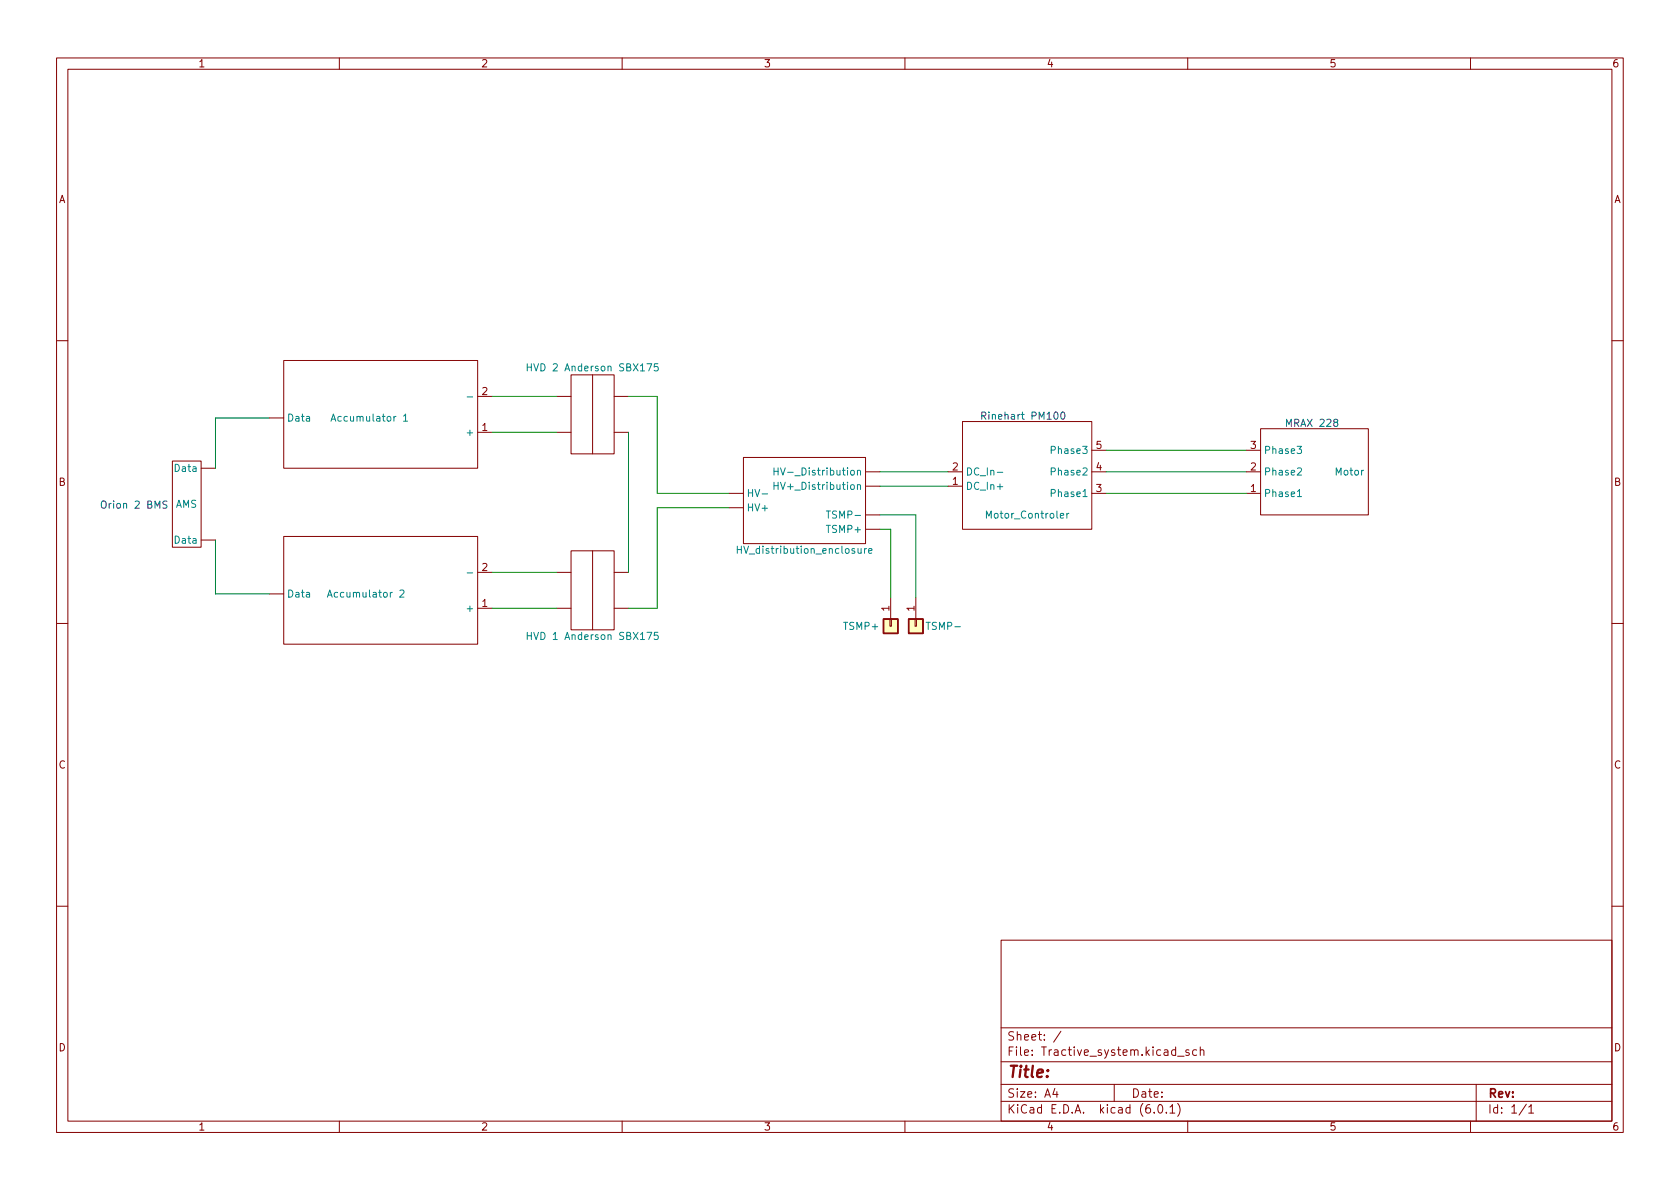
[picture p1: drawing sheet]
(kicad_sch (version 20211123) (generator eeschema)

 (paper "A4")

 (lib_symbols
  (symbol "AERO_Symbols:AMS_Orion" (in_bom yes) (on_board yes)
   (property "Reference" "U" (id 0) (at 0 0 0) (effects (font (size 1.27 1.27))))
   (property "Value" "AMS_Orion" (id 1) (at 0 0 0) (effects (font (size 1.27 1.27))))
   (property "Footprint" "" (id 2) (at 0 0 0) (effects (font (size 1.27 1.27)) hide))
   (property "Datasheet" "" (id 3) (at 0 0 0) (effects (font (size 1.27 1.27)) hide))
   (symbol "AMS_Orion_0_1"
    (rectangle (start -7.62 2.54) (end 7.62 -2.54) (stroke (width 0.1524) (type default) (color 0 0 0 0)) (fill (type none))))
   (symbol "AMS_Orion_1_1"
    (pin input line (at -6.35 -5.08 90) (length 2.54) (name "Data" (effects (font (size 1.27 1.27)))) (number "" (effects (font (size 1.27 1.27)))))
    (pin input line (at 6.35 -5.08 90) (length 2.54) (name "Data" (effects (font (size 1.27 1.27)))) (number "" (effects (font (size 1.27 1.27)))))))
  (symbol "AERO_Symbols:Accumulator" (in_bom yes) (on_board yes)
   (property "Reference" "U" (id 0) (at 0 0 0) (effects (font (size 1.27 1.27))))
   (property "Value" "Accumulator" (id 1) (at 0 0 0) (effects (font (size 1.27 1.27))))
   (property "Footprint" "" (id 2) (at 0 0 0) (effects (font (size 1.27 1.27)) hide))
   (property "Datasheet" "" (id 3) (at 0 0 0) (effects (font (size 1.27 1.27)) hide))
   (symbol "Accumulator_0_1"
    (rectangle (start -17.78 8.89) (end 16.51 -10.16) (stroke (width 0.1524) (type default) (color 0 0 0 0)) (fill (type none))))
   (symbol "Accumulator_1_1"
    (pin output line (at 19.05 0 180) (length 2.54) (name "Data" (effects (font (size 1.27 1.27)))) (number "" (effects (font (size 1.27 1.27)))))
    (pin power_out line (at -20.32 2.54 0) (length 2.54) (name "+" (effects (font (size 1.27 1.27)))) (number "1" (effects (font (size 1.27 1.27)))))
    (pin power_out line (at -20.32 -3.81 0) (length 2.54) (name "-" (effects (font (size 1.27 1.27)))) (number "2" (effects (font (size 1.27 1.27)))))))
  (symbol "AERO_Symbols:HVD" (in_bom yes) (on_board yes)
   (property "Reference" "U" (id 0) (at 0 0 0) (effects (font (size 1.27 1.27))))
   (property "Value" "HVD" (id 1) (at 0 0 0) (effects (font (size 1.27 1.27))))
   (property "Footprint" "" (id 2) (at 0 0 0) (effects (font (size 1.27 1.27)) hide))
   (property "Datasheet" "" (id 3) (at 0 0 0) (effects (font (size 1.27 1.27)) hide))
   (symbol "HVD_0_1"
    (polyline (pts (xy 0 7.62) (xy 0 -6.35)) (stroke (width 0.1524) (type default) (color 0 0 0 0)) (fill (type none)))
    (rectangle (start 3.81 -6.35) (end -3.81 7.62) (stroke (width 0.1524) (type default) (color 0 0 0 0)) (fill (type none))))
   (symbol "HVD_1_1"
    (pin input line (at -6.35 -2.54 0) (length 2.54) (name "" (effects (font (size 1.27 1.27)))) (number "" (effects (font (size 1.27 1.27)))))
    (pin input line (at -6.35 3.81 0) (length 2.54) (name "" (effects (font (size 1.27 1.27)))) (number "" (effects (font (size 1.27 1.27)))))
    (pin input line (at 6.35 -2.54 180) (length 2.54) (name "" (effects (font (size 1.27 1.27)))) (number "" (effects (font (size 1.27 1.27)))))
    (pin input line (at 6.35 3.81 180) (length 2.54) (name "" (effects (font (size 1.27 1.27)))) (number "" (effects (font (size 1.27 1.27)))))))
  (symbol "AERO_Symbols:HV_distribution" (in_bom yes) (on_board yes)
   (property "Reference" "U?" (id 0) (at -0.635 11.5357 0) (effects (font (size 1.27 1.27)) hide))
   (property "Value" "HV_distribution_enclosure" (id 1) (at -0.635 8.7606 0) (effects (font (size 1.27 1.27))))
   (property "Footprint" "" (id 2) (at 0 0 0) (effects (font (size 1.27 1.27)) hide))
   (property "Datasheet" "" (id 3) (at 0 0 0) (effects (font (size 1.27 1.27)) hide))
   (symbol "HV_distribution_0_1"
    (rectangle (start -11.43 7.62) (end 10.16 -7.62) (stroke (width 0.1524) (type default) (color 0 0 0 0)) (fill (type none))))
   (symbol "HV_distribution_1_1"
    (pin power_in line (at 12.7 1.27 180) (length 2.54) (name "HV+" (effects (font (size 1.27 1.27)))) (number "" (effects (font (size 1.27 1.27)))))
    (pin power_out line (at -13.97 -2.54 0) (length 2.54) (name "HV+_Distribution" (effects (font (size 1.27 1.27)))) (number "" (effects (font (size 1.27 1.27)))))
    (pin power_in line (at 12.7 -1.27 180) (length 2.54) (name "HV-" (effects (font (size 1.27 1.27)))) (number "" (effects (font (size 1.27 1.27)))))
    (pin power_out line (at -13.97 -5.08 0) (length 2.54) (name "HV-_Distribution" (effects (font (size 1.27 1.27)))) (number "" (effects (font (size 1.27 1.27)))))
    (pin power_out line (at -13.97 5.08 0) (length 2.54) (name "TSMP+" (effects (font (size 1.27 1.27)))) (number "" (effects (font (size 1.27 1.27)))))
    (pin power_out line (at -13.97 2.54 0) (length 2.54) (name "TSMP-" (effects (font (size 1.27 1.27)))) (number "" (effects (font (size 1.27 1.27)))))))
  (symbol "AERO_Symbols:MRAX_228" (in_bom yes) (on_board yes)
   (property "Reference" "U" (id 0) (at 0 0 0) (effects (font (size 1.27 1.27))))
   (property "Value" "MRAX_228" (id 1) (at 0 0 0) (effects (font (size 1.27 1.27))))
   (property "Footprint" "" (id 2) (at 0 0 0) (effects (font (size 1.27 1.27)) hide))
   (property "Datasheet" "" (id 3) (at 0 0 0) (effects (font (size 1.27 1.27)) hide))
   (symbol "MRAX_228_0_1"
    (rectangle (start -8.89 7.62) (end 10.16 -7.62) (stroke (width 0.1524) (type default) (color 0 0 0 0)) (fill (type none))))
   (symbol "MRAX_228_1_1"
    (pin power_in line (at 12.7 3.81 180) (length 2.54) (name "Phase1" (effects (font (size 1.27 1.27)))) (number "1" (effects (font (size 1.27 1.27)))))
    (pin power_in line (at 12.7 0 180) (length 2.54) (name "Phase2" (effects (font (size 1.27 1.27)))) (number "2" (effects (font (size 1.27 1.27)))))
    (pin power_in line (at 12.7 -3.81 180) (length 2.54) (name "Phase3" (effects (font (size 1.27 1.27)))) (number "3" (effects (font (size 1.27 1.27)))))))
  (symbol "AERO_Symbols:Motor_Controler" (in_bom yes) (on_board yes)
   (property "Reference" "U2" (id 0) (at 0 12.8057 0) (effects (font (size 1.27 1.27)) hide))
   (property "Value" "Motor_Controler" (id 1) (at 0 7.62 0) (effects (font (size 1.27 1.27))))
   (property "Footprint" "" (id 2) (at 0 0 0) (effects (font (size 1.27 1.27)) hide))
   (property "Datasheet" "" (id 3) (at 0 0 0) (effects (font (size 1.27 1.27)) hide))
   (symbol "Motor_Controler_0_1"
    (rectangle (start -11.43 8.89) (end 11.43 -10.16) (stroke (width 0.1524) (type default) (color 0 0 0 0)) (fill (type none))))
   (symbol "Motor_Controler_1_1"
    (pin power_in line (at 13.97 1.27 180) (length 2.54) (name "DC_In+" (effects (font (size 1.27 1.27)))) (number "1" (effects (font (size 1.27 1.27)))))
    (pin power_in line (at 13.97 -1.27 180) (length 2.54) (name "DC_In-" (effects (font (size 1.27 1.27)))) (number "2" (effects (font (size 1.27 1.27)))))
    (pin power_out line (at -13.97 2.54 0) (length 2.54) (name "Phase1" (effects (font (size 1.27 1.27)))) (number "3" (effects (font (size 1.27 1.27)))))
    (pin power_out line (at -13.97 -1.27 0) (length 2.54) (name "Phase2" (effects (font (size 1.27 1.27)))) (number "4" (effects (font (size 1.27 1.27)))))
    (pin power_out line (at -13.97 -5.08 0) (length 2.54) (name "Phase3" (effects (font (size 1.27 1.27)))) (number "5" (effects (font (size 1.27 1.27)))))))
  (symbol "Accumulator_1" (in_bom yes) (on_board yes)
   (property "Reference" "U" (id 0) (at 0 0 0) (effects (font (size 1.27 1.27))))
   (property "Value" "Accumulator_1" (id 1) (at 0 0 0) (effects (font (size 1.27 1.27))))
   (property "Footprint" "" (id 2) (at 0 0 0) (effects (font (size 1.27 1.27)) hide))
   (property "Datasheet" "" (id 3) (at 0 0 0) (effects (font (size 1.27 1.27)) hide))
   (symbol "Accumulator_1_0_1"
    (rectangle (start -17.78 8.89) (end 16.51 -10.16) (stroke (width 0.1524) (type default) (color 0 0 0 0)) (fill (type none))))
   (symbol "Accumulator_1_1_1"
    (pin output line (at 19.05 0 180) (length 2.54) (name "Data" (effects (font (size 1.27 1.27)))) (number "" (effects (font (size 1.27 1.27)))))
    (pin power_out line (at -20.32 2.54 0) (length 2.54) (name "+" (effects (font (size 1.27 1.27)))) (number "1" (effects (font (size 1.27 1.27)))))
    (pin power_out line (at -20.32 -3.81 0) (length 2.54) (name "-" (effects (font (size 1.27 1.27)))) (number "2" (effects (font (size 1.27 1.27)))))))
  (symbol "Connector_Generic:Conn_01x01" (pin_names (offset 1.016) hide) (in_bom yes) (on_board yes)
   (property "Reference" "J" (id 0) (at 0 2.54 0) (effects (font (size 1.27 1.27))))
   (property "Value" "Conn_01x01" (id 1) (at 0 -2.54 0) (effects (font (size 1.27 1.27))))
   (property "Footprint" "" (id 2) (at 0 0 0) (effects (font (size 1.27 1.27)) hide))
   (property "Datasheet" "~" (id 3) (at 0 0 0) (effects (font (size 1.27 1.27)) hide))
   (symbol "Conn_01x01_1_1"
    (rectangle (start -1.27 0.127) (end 0 -0.127) (stroke (width 0.1524) (type default) (color 0 0 0 0)) (fill (type none)))
    (rectangle (start -1.27 1.27) (end 1.27 -1.27) (stroke (width 0.254) (type default) (color 0 0 0 0)) (fill (type background)))
    (pin passive line (at -5.08 0 0) (length 3.81) (name "Pin_1" (effects (font (size 1.27 1.27)))) (number "1" (effects (font (size 1.27 1.27))))))))


 (wire (pts (xy 220.345 79.375) (xy 195.58 79.375)) (stroke (width 0) (type default) (color 0 0 0 0)))
 (wire (pts (xy 157.48 93.345) (xy 157.48 105.41)) (stroke (width 0) (type default) (color 0 0 0 0)))
 (wire (pts (xy 161.925 90.805) (xy 161.925 105.41)) (stroke (width 0) (type default) (color 0 0 0 0)))
 (wire (pts (xy 98.425 76.2) (xy 86.995 76.2)) (stroke (width 0) (type default) (color 0 0 0 0)))
 (wire (pts (xy 116.205 86.995) (xy 116.205 69.85)) (stroke (width 0) (type default) (color 0 0 0 0)))
 (wire (pts (xy 38.1 73.66) (xy 38.1 82.55)) (stroke (width 0) (type default) (color 0 0 0 0)))
 (wire (pts (xy 155.575 93.345) (xy 157.48 93.345)) (stroke (width 0) (type default) (color 0 0 0 0)))
 (wire (pts (xy 47.625 104.775) (xy 38.1 104.775)) (stroke (width 0) (type default) (color 0 0 0 0)))
 (wire (pts (xy 111.125 107.315) (xy 116.205 107.315)) (stroke (width 0) (type default) (color 0 0 0 0)))
 (wire (pts (xy 167.64 85.725) (xy 155.575 85.725)) (stroke (width 0) (type default) (color 0 0 0 0)))
 (wire (pts (xy 38.1 104.775) (xy 38.1 95.25)) (stroke (width 0) (type default) (color 0 0 0 0)))
 (wire (pts (xy 116.205 107.315) (xy 116.205 89.535)) (stroke (width 0) (type default) (color 0 0 0 0)))
 (wire (pts (xy 116.205 86.995) (xy 128.905 86.995)) (stroke (width 0) (type default) (color 0 0 0 0)))
 (wire (pts (xy 111.125 100.965) (xy 111.125 76.2)) (stroke (width 0) (type default) (color 0 0 0 0)))
 (wire (pts (xy 98.425 69.85) (xy 86.995 69.85)) (stroke (width 0) (type default) (color 0 0 0 0)))
 (wire (pts (xy 128.905 89.535) (xy 116.205 89.535)) (stroke (width 0) (type default) (color 0 0 0 0)))
 (wire (pts (xy 47.625 73.66) (xy 38.1 73.66)) (stroke (width 0) (type default) (color 0 0 0 0)))
 (wire (pts (xy 98.425 107.315) (xy 86.995 107.315)) (stroke (width 0) (type default) (color 0 0 0 0)))
 (wire (pts (xy 155.575 90.805) (xy 161.925 90.805)) (stroke (width 0) (type default) (color 0 0 0 0)))
 (wire (pts (xy 220.345 83.185) (xy 195.58 83.185)) (stroke (width 0) (type default) (color 0 0 0 0)))
 (wire (pts (xy 220.345 86.995) (xy 195.58 86.995)) (stroke (width 0) (type default) (color 0 0 0 0)))
 (wire (pts (xy 155.575 83.185) (xy 167.64 83.185)) (stroke (width 0) (type default) (color 0 0 0 0)))
 (wire (pts (xy 98.425 100.965) (xy 86.995 100.965)) (stroke (width 0) (type default) (color 0 0 0 0)))
 (wire (pts (xy 116.205 69.85) (xy 111.125 69.85)) (stroke (width 0) (type default) (color 0 0 0 0)))

 (text "Rinehart PM100\n" (at 188.595 74.295 180) (effects (font (size 1.27 1.27)) (justify right bottom)))
 (text "MRAX 228\n" (at 236.855 75.565 180) (effects (font (size 1.27 1.27)) (justify right bottom)))
 (text "Orion 2 BMS\n\n" (at 29.845 92.075 180) (effects (font (size 1.27 1.27)) (justify right bottom)))

 (symbol (lib_id "AERO_Symbols:Motor_Controler") (at 181.61 84.455 180) (unit 1) (in_bom yes) (on_board yes)
  (property "Reference" "U2" (id 0) (at 181.61 97.2607 0) (effects (font (size 1.27 1.27)) hide))
<<<<<<< Updated upstream
  (property "Value" "Motor_Controler" (id 1) (at 181.61 90.805 0))
=======
  (property "Value" "Motor_Controler" (id 1) (at 181.61 92.075 0))
>>>>>>> Stashed changes
  (property "Footprint" "" (id 2) (at 181.61 84.455 0) (effects (font (size 1.27 1.27)) hide))
  (property "Datasheet" "" (id 3) (at 181.61 84.455 0) (effects (font (size 1.27 1.27)) hide)) (pin "1") (pin "2") (pin "3") (pin "4") (pin "5"))

 (symbol (lib_id "AERO_Symbols:HVD") (at 104.775 72.39 180) (unit 1) (in_bom yes) (on_board yes)
  (property "Reference" "U?" (id 0) (at 104.775 83.9257 0) (effects (font (size 1.27 1.27)) hide))
  (property "Value" "HVD 2 Anderson SBX175" (id 1) (at 104.775 64.77 0))
  (property "Footprint" "" (id 2) (at 104.775 72.39 0) (effects (font (size 1.27 1.27)) hide))
  (property "Datasheet" "" (id 3) (at 104.775 72.39 0) (effects (font (size 1.27 1.27)) hide))
<<<<<<< Updated upstream
  (pin "")
  (pin "")
  (pin "")
=======
  (pin "")
  (pin "")
  (pin "")
>>>>>>> Stashed changes
  (pin ""))

 (symbol (lib_id "AERO_Symbols:Accumulator") (at 66.675 73.66 180) (unit 1) (in_bom yes) (on_board yes)
  (property "Reference" "U4" (id 0) (at 67.945 74.93 0) (effects (font (size 1.27 1.27)) (justify left) hide))
  (property "Value" "Accumulator 1" (id 1) (at 72.39 73.66 0) (effects (font (size 1.27 1.27)) (justify left)))
  (property "Footprint" "" (id 2) (at 66.675 73.66 0) (effects (font (size 1.27 1.27)) hide))
  (property "Datasheet" "" (id 3) (at 66.675 73.66 0) (effects (font (size 1.27 1.27)) hide))
  (pin "") (pin "1") (pin "2"))

 (symbol (lib_id "Connector_Generic:Conn_01x01") (at 161.925 110.49 270) (unit 1) (in_bom yes) (on_board yes)
  (property "Reference" "J?" (id 0) (at 159.893 111.3985 90) (effects (font (size 1.27 1.27)) (justify right) hide))
  (property "Value" "TSMP-" (id 1) (at 170.18 110.49 90) (effects (font (size 1.27 1.27)) (justify right)))
  (property "Footprint" "" (id 2) (at 161.925 110.49 0) (effects (font (size 1.27 1.27)) hide))
  (property "Datasheet" "~" (id 3) (at 161.925 110.49 0) (effects (font (size 1.27 1.27)) hide)) (pin "1"))

 (symbol (lib_id "AERO_Symbols:AMS_Orion") (at 33.02 88.9 90) (unit 1) (in_bom yes) (on_board yes)
  (property "Reference" "U5" (id 0) (at 29.7688 89.8085 90) (effects (font (size 1.27 1.27)) (justify left) hide))
  (property "Value" "AMS" (id 1) (at 34.925 88.9 90) (effects (font (size 1.27 1.27)) (justify left)))
  (property "Footprint" "" (id 2) (at 33.02 88.9 0) (effects (font (size 1.27 1.27)) hide))
  (property "Datasheet" "" (id 3) (at 33.02 88.9 0) (effects (font (size 1.27 1.27)) hide))
<<<<<<< Updated upstream
  (pin "")
  (pin "")
=======
  (pin "")
  (pin "")
>>>>>>> Stashed changes)

 (symbol (lib_id "AERO_Symbols:HVD") (at 104.775 103.505 180) (unit 1) (in_bom yes) (on_board yes) (fields_autoplaced)
  (property "Reference" "U?" (id 0) (at 104.775 115.0407 0) (effects (font (size 1.27 1.27)) hide))
  (property "Value" "HVD 1 Anderson SBX175" (id 1) (at 104.775 112.2657 0))
  (property "Footprint" "" (id 2) (at 104.775 103.505 0) (effects (font (size 1.27 1.27)) hide))
  (property "Datasheet" "" (id 3) (at 104.775 103.505 0) (effects (font (size 1.27 1.27)) hide))
<<<<<<< Updated upstream
  (pin "")
  (pin "")
  (pin "")
=======
  (pin "")
  (pin "")
  (pin "")
>>>>>>> Stashed changes
  (pin ""))

 (symbol (lib_id "Connector_Generic:Conn_01x01") (at 157.48 110.49 270) (unit 1) (in_bom yes) (on_board yes)
  (property "Reference" "J?" (id 0) (at 155.448 111.3985 90) (effects (font (size 1.27 1.27)) (justify right) hide))
  (property "Value" "TSMP+" (id 1) (at 155.575 110.49 90) (effects (font (size 1.27 1.27)) (justify right)))
  (property "Footprint" "" (id 2) (at 157.48 110.49 0) (effects (font (size 1.27 1.27)) hide))
  (property "Datasheet" "~" (id 3) (at 157.48 110.49 0) (effects (font (size 1.27 1.27)) hide)) (pin "1"))

 (symbol (lib_name "Accumulator_1") (lib_id "AERO_Symbols:Accumulator") (at 66.675 104.775 180) (unit 1) (in_bom yes) (on_board yes)
  (property "Reference" "U3" (id 0) (at 69.85 104.775 0) (effects (font (size 1.27 1.27)) (justify left) hide))
  (property "Value" "Accumulator 2" (id 1) (at 71.755 104.775 0) (effects (font (size 1.27 1.27)) (justify left)))
  (property "Footprint" "" (id 2) (at 66.675 104.775 0) (effects (font (size 1.27 1.27)) hide))
  (property "Datasheet" "" (id 3) (at 66.675 104.775 0) (effects (font (size 1.27 1.27)) hide))
  (pin "") (pin "1") (pin "2"))

 (symbol (lib_id "AERO_Symbols:MRAX_228") (at 233.045 83.185 180) (unit 1) (in_bom yes) (on_board yes)
  (property "Reference" "U1" (id 0) (at 241.3 80.645 0) (effects (font (size 1.27 1.27)) (justify left) hide))
  (property "Value" "Motor" (id 1) (at 241.3 83.185 0) (effects (font (size 1.27 1.27)) (justify left)))
  (property "Footprint" "" (id 2) (at 233.045 83.185 0) (effects (font (size 1.27 1.27)) hide))
  (property "Datasheet" "" (id 3) (at 233.045 83.185 0) (effects (font (size 1.27 1.27)) hide)) (pin "1") (pin "2") (pin "3"))

 (symbol (lib_id "AERO_Symbols:HV_distribution") (at 141.605 88.265 180) (unit 1) (in_bom yes) (on_board yes) (fields_autoplaced)
  (property "Reference" "U?" (id 0) (at 142.24 99.8007 0) (effects (font (size 1.27 1.27)) hide))
  (property "Value" "HV_distribution_enclosure" (id 1) (at 142.24 97.0256 0))
  (property "Footprint" "" (id 2) (at 141.605 88.265 0) (effects (font (size 1.27 1.27)) hide))
  (property "Datasheet" "" (id 3) (at 141.605 88.265 0) (effects (font (size 1.27 1.27)) hide))
<<<<<<< Updated upstream
  (pin "")
  (pin "")
  (pin "")
  (pin "")
  (pin "")
  (pin "")
=======
  (pin "")
  (pin "")
  (pin "")
  (pin "")
  (pin "")
  (pin "")
>>>>>>> Stashed changes)

 (sheet_instances (path "" (page "1")))

)
